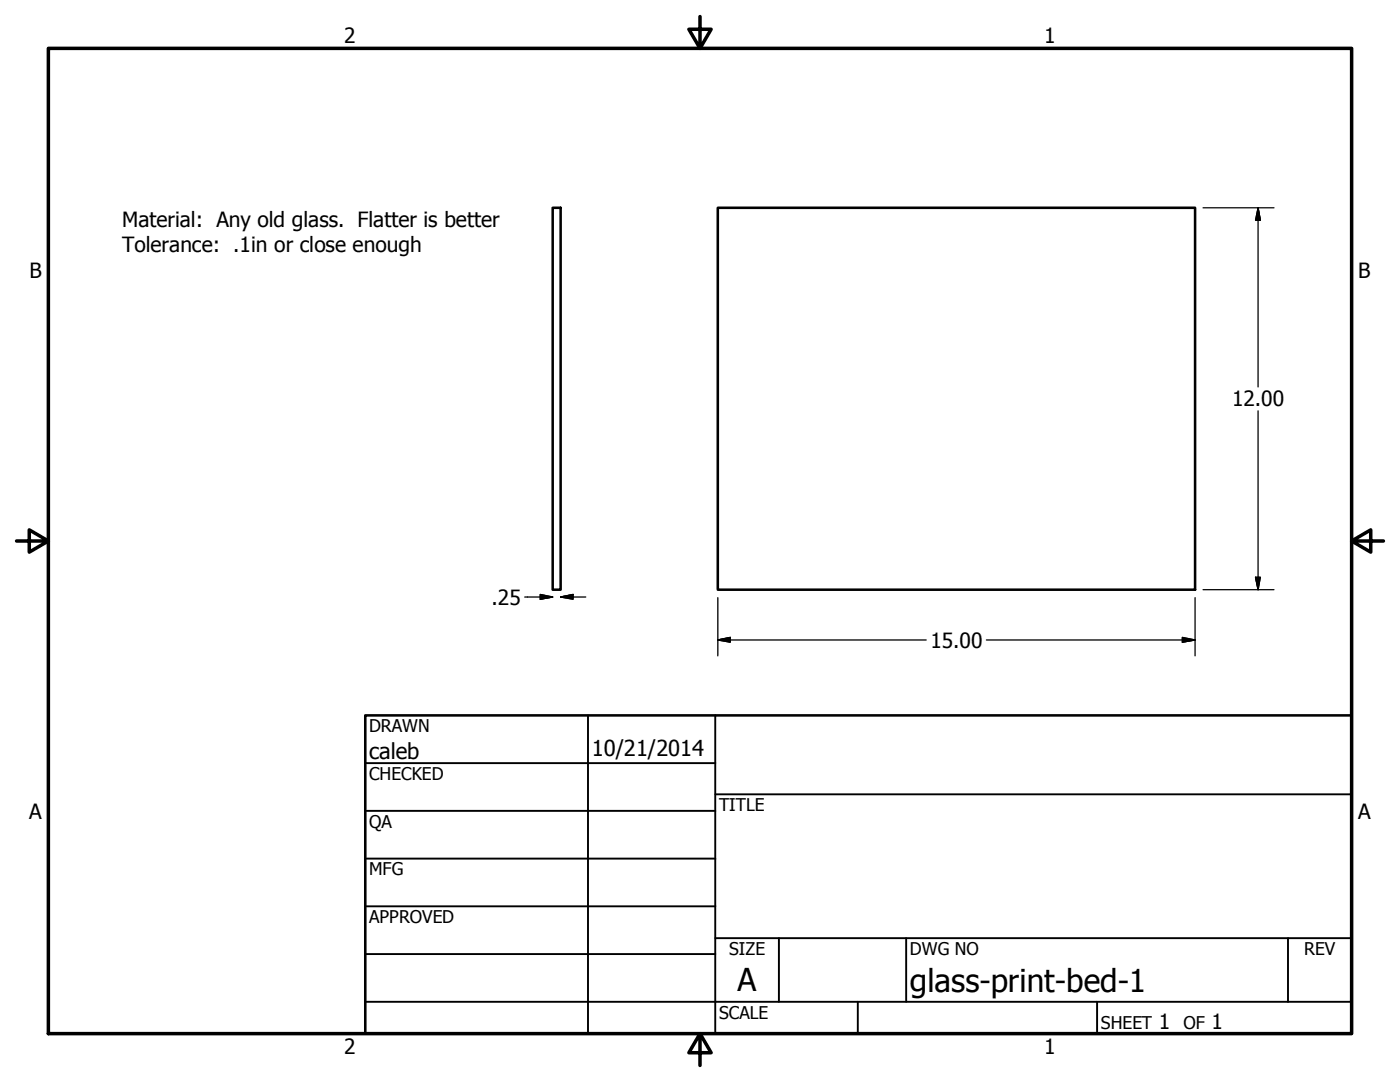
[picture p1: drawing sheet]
<svg xmlns="http://www.w3.org/2000/svg" width="279mm" height="216mm" viewBox="0 0 279 216" stroke-linecap="round" stroke-linejoin="round" font-family="sans-serif">
<!-- layer: Visible (ANSI) -->
<path d="M110.3 41.5h1.6v76.2h-1.6zM143.3 41.5h95.2v76.2h-95.2z" fill="none" stroke="#000" stroke-width=".51"/>
<!-- layer: Border (ANSI) -->
<path d="M9.7 9.7h260v196.5h-260zM139.7 3.3v6.4l-2.2-3.9h4.4l-2.2 3.9M3.3 107.9h6.4l-3.9-2.2v4.5l3.9-2.3M269.7 107.9l3.9 2.3v-4.5l-3.9 2.2h6.4M139.7 206.2l2.2 3.9h-4.4l2.2-3.9v6.4" fill="none" stroke="#000" stroke-width=".7"/>
<!-- layer: Title (ANSI) -->
<g fill="none" stroke="#000" stroke-width=".38">
<path d="M72.9 152.3h69.8M117.3 142.7v63.5M142.7 158.5h127M142.7 142.7v63.5M72.9 161.8h69.8M72.9 171.3h69.8M72.9 199.9h196.8M72.9 180.8h69.8M72.9 190.4h69.8M142.7 187.2h127M155.4 187.2v12.7M171.2 199.9v6.3"/>
<path d="M180.8 187.2v12.7M218.9 199.9v6.3M257 187.2v12.7"/>
</g>
<path d="M72.9 142.7h196.8v63.5h-196.8z" fill="none" stroke="#000" stroke-width=".51"/>
<!-- layer: Dimension (ANSI) -->
<g fill="none" stroke="#000" stroke-width=".25">
<path d="M240.1 41.5h14.2M251.1 41.5l.4 2.4h-.9zM251.1 41.5v35.7M251.1 82v35.7M104.7 119.1h5.6M107.8 118.6l2.5 .5-2.5 .5zM111.9 119.1l2.5-.5v1zM111.9 119.1h5M143.3 119.3v11.6M238.5 119.3v11.6M240.1 117.7h14.2M250.6 115.2h.9l-.4 2.5z"/>
<path d="M143.3 127.7l2.4-.5v.9zM143.3 127.7h41.5M196.8 127.7h41.7M236 127.2l2.5 .5-2.5 .4z"/>
</g>
<path d="M251.1 41.5l.4 2.4zM251.1 41.5l.4 2.4h-.9zM107.8 119.6l2.5-.5zM107.8 118.6l2.5 .5-2.5 .5zM111.9 119.1l2.5-.5zM111.9 119.1l2.5-.5v1zM250.6 115.2l.5 2.5zM250.6 115.2h.9l-.4 2.5zM143.3 127.7l2.4-.5zM143.3 127.7l2.4-.5v.9zM236 128.1l2.5-.4zM236 127.2l2.5 .5-2.5 .4z" fill="#000" stroke="#000" stroke-width=".25"/>
<g font-size="6.3">
<text x="147.2" y="197.7">A</text>
<text x="181.6" y="197.9">glass-print-bed-1</text>
</g>
<g font-size="4.4">
<text x="73.7" y="151.4">caleb</text>
<text x="118.1" y="150.8">10/21/2014</text>
</g>
<g font-size="4.2">
<text x="68.7" y="8.6">2</text>
<text x="208.4" y="8.6">1</text>
<text x="24.4" y="45.2">Material: Any old glass. Flatter is better</text>
<text x="24.4" y="50.2">Tolerance: .1in or close enough</text>
<text x="5.9" y="55.5">B</text>
<text x="271.1" y="55.5">B</text>
<text x="245.9" y="81.1">12.00</text>
<text x="98.1" y="120.6">.25</text>
<text x="185.7" y="129.2">15.00</text>
<text x="5.8" y="163.4">A</text>
<text x="271" y="163.4">A</text>
<text x="231.3" y="205.4">1</text>
<text x="241.8" y="205.4">1</text>
<text x="68.7" y="210.3">2</text>
<text x="208.4" y="210.3">1</text>
</g>
<g font-size="3.5">
<text x="73.7" y="146">DRAWN</text>
<text x="73.7" y="155.6">CHECKED</text>
<text x="143.5" y="161.8">TITLE</text>
<text x="73.7" y="165.2">QA</text>
<text x="73.7" y="174.7">MFG</text>
<text x="73.7" y="184.2">APPROVED</text>
<text x="145.5" y="190.6">SIZE</text>
<text x="181.6" y="190.6">DWG NO</text>
<text x="260.3" y="190.5">REV</text>
<text x="143.5" y="203.3">SCALE</text>
<text x="219.7" y="205.4">SHEET</text>
<text x="236.2" y="205.4">OF</text>
</g>
</svg>
